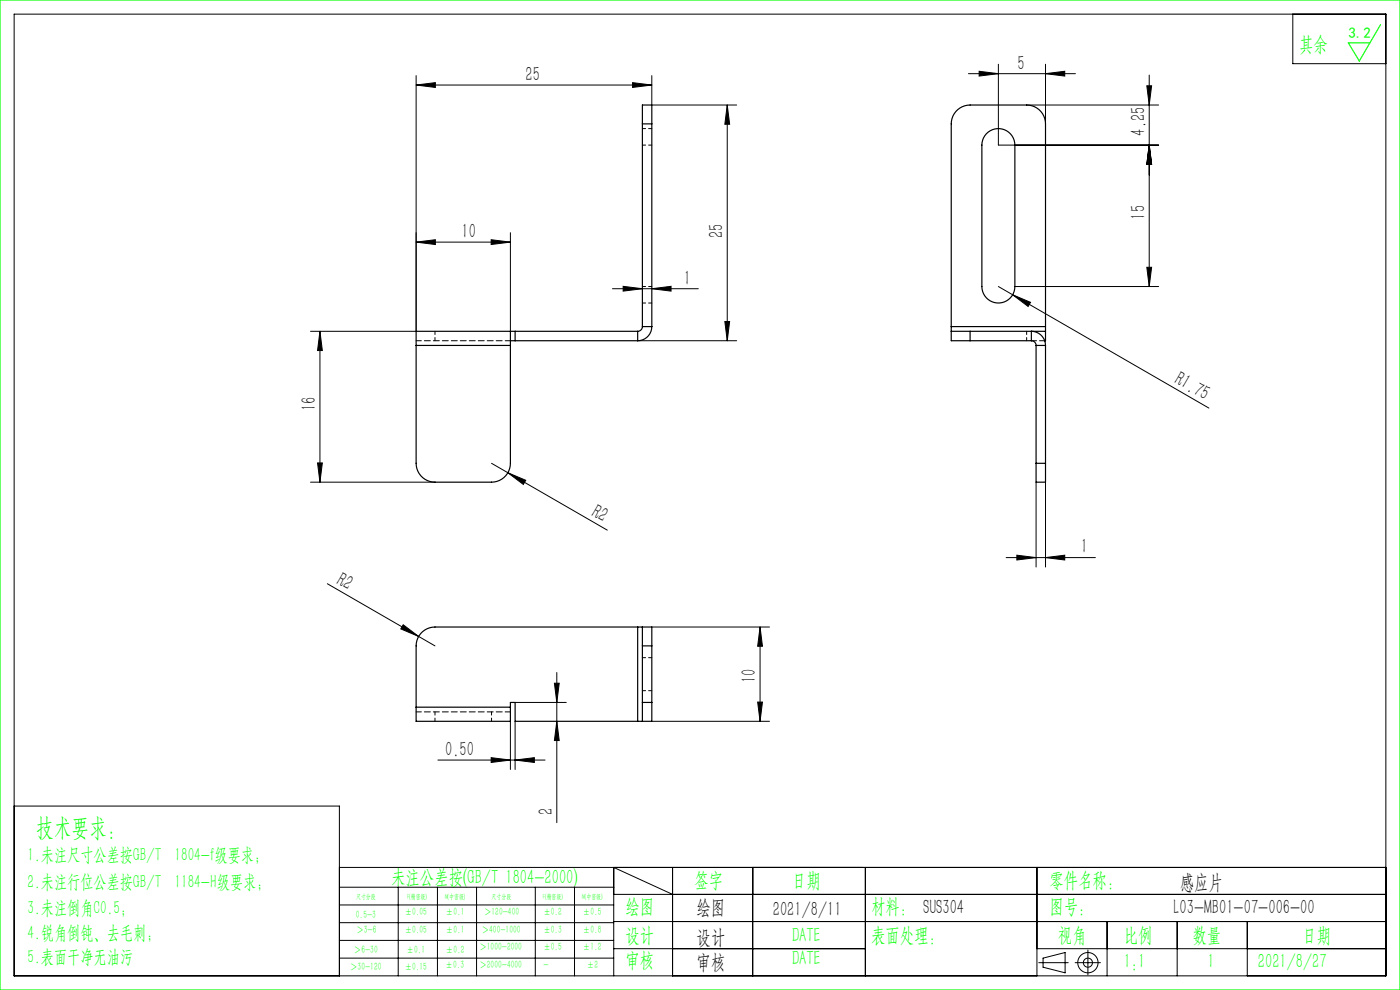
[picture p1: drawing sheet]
<svg xmlns="http://www.w3.org/2000/svg" width="297mm" height="210mm" viewBox="0 0 297 210" stroke-linecap="round" stroke-linejoin="round" font-family="sans-serif">
<g fill="none" stroke="#000" stroke-width=".21">
<path d="M3 3h291v204h-291zM88.3 18l4.1-.5v1zM88.3 16v54.3h-22.4M88.3 18h50M134.2 17.5l4.1 .5-4.1 .5zM138.3 16v6.3h18M205.4 15.6h22.7M207.7 15.1l4.1 .5-4.1 .5zM211.8 13.6v17.2h34M221.8 15.6l4.1-.5v1zM221.8 13.6v12.7M243.3 18.2h1l-.5 4.1z"/>
<path d="M243.8 15.9v44.9M274.3 3v10.5h19.7M154.3 22.3v50M154.3 22.3l.5 4.1h-1zM217.8 22.3h28M243.8 30.8l.5 4.1h-1zM88.3 51.4l4.1-.5v1zM88.3 51.4h20M104.2 50.9l4.1 .5-4.1 .5zM108.3 49.4v20.9M243.3 56.7h1l-.5 4.1zM67.9 70.3v32"/>
<path d="M67.9 70.3l.5 4.1h-1zM129.9 61.2h18.2M132.2 60.7l4.1 .5-4.1 .6zM135.3 72.3h21M138.3 61.2l4.1-.5v1.1zM153.8 68.2h1l-.5 4.1zM211.8 60.8l44.7 25.8M214.8 62.5l3.8 1.6-.5 .9zM215.3 60.8h30.5M67.4 98.2h1l-.5 4.1zM104.3 98.3l24.5 14.2M65.9 102.3h26.4"/>
<path d="M107.7 100.3l3.8 1.6-.5 .9zM213.4 118.3h19M215.7 117.8l4.1 .5-4.1 .5zM219.8 102.3v18M221.8 118.3l4.1-.5v1zM221.8 102.3v18M69.4 123.8l22.9 13.2M85.5 132.5l3.3 2.5-3.8-1.6zM138.3 133h24.9M161.2 133l.5 4.1h-1zM161.2 133v20M108.3 153v10.2"/>
<path d="M109.3 149h10.8M109.3 153v10.2M117.6 144.9h1l-.5 4.1zM118.1 142.7v31.8M118.1 153l.5 4.1h-1zM138.3 153h24.9M160.7 148.9h1l-.5 4.1zM3 171h69v36M92.9 161.2h22.7M104.2 160.7l4.1 .5-4.1 .5zM109.3 161.2l4.1-.5v1zM72 184h222"/>
<path d="M72 188.2h58.2M72 192h58.2M72 195.7h58.2M72 199.5h58.2M84.5 188.2v18.8M92.8 188.2v18.8M101.1 188.2v18.8M113.6 188.2v18.8M121.9 188.2v18.8M130.2 189.7h163.8M130.2 195.5h163.8M142.7 189.7l-12.5-5.7v23"/>
<path d="M142.7 184v23M159.7 184v23M183.6 184v23M220 184v23M234.9 195.5v11.5M249.7 195.5v11.5M264.6 195.5v11.5M72 203.2h58.2M130.2 201.2h53.4M220 201.2h74M220.4 204.2h6.2M221.3 203.2l4.7-1.1v4.3l-4.7-1.2z"/>
<path d="M228.1 204.2h5.3M230.8 201.5v5.3"/>
<circle cx="230.8" cy="204.2" r="2.15"/>
<circle cx="230.8" cy="204.2" r=".96"/>
</g>
<path d="M0 0h297v210h-297zM292.9 5.2l-4.5 7.7-2.4-3.8h4.6" fill="none" stroke="#0f0" stroke-width=".25"/>
<g fill="#000">
<path d="M214.8 62.5l3.8 1.6-.5 .9zM107.7 100.3l3.8 1.6-.5 .9zM85.5 132.5l3.3 2.5-3.8-1.6z"/>
<path d="M88.3 18l4.1-.5v1zM134.2 17.5l4.1 .5-4.1 .5zM132.2 60.7l4.1 .5-4.1 .6zM138.3 61.2l4.1-.5v1.1z"/>
<path d="M207.7 15.1l4.1 .5-4.1 .5zM221.8 15.6l4.1-.5v1z"/>
<path d="M88.3 51.4l4.1-.5v1zM104.2 50.9l4.1 .5-4.1 .5z"/>
<path d="M153.8 68.2h1l-.5 4.1zM154.3 22.3l.5 4.1h-1zM243.3 56.7h1l-.5 4.1zM243.8 30.8l.5 4.1h-1zM243.8 30.8l.5 4.1h-1zM243.3 18.2h1l-.5 4.1z"/>
<path d="M67.4 98.2h1l-.5 4.1zM67.9 70.3l.5 4.1h-1z"/>
<path d="M215.7 117.8l4.1 .5-4.1 .5zM221.8 118.3l4.1-.5v1z"/>
<path d="M161.2 133l.5 4.1h-1zM160.7 148.9h1l-.5 4.1z"/>
<path d="M117.6 144.9h1l-.5 4.1zM118.1 153l.5 4.1h-1z"/>
<path d="M104.2 160.7l4.1 .5-4.1 .5zM109.3 161.2l4.1-.5v1z"/>
</g>
<g fill="none" stroke="#000" stroke-width=".25">
<path d="M136.3 26.3v-4h2v4M136.3 26.3h2M136.3 26.3v43M138.3 26.3v43M209.2 28.4a3.5 3.5 0 0 1 3.9-.9 3.5 3.5 0 0 1 2.2 3.3v30a3.5 3.5 0 0 1-3.5 3.5 3.5 3.5 0 0 1-3.5-3.5v-30l.2-1.1zM88.3 73.3v25a4 4 0 0 0 4 4h12a4 4 0 0 0 4-4v-25M88.3 73.3h20M108.3 70.3v3M108.3 72.3h27M109.3 70.3v2M135.3 70.3h-47v3M135.3 70.3v2"/>
<path d="M136.3 69.3a1 1 0 0 1-1 1M136.3 69.3h2M138.3 69.3a3 3 0 0 1-3 3M201.8 70.3v2h4M201.8 70.3h4M201.8 69.3v1M201.8 69.3v-43a4 4 0 0 1 4-4h12a4 4 0 0 1 4 4v43M201.8 69.3h20M205.8 72.3h13M205.8 70.3h16M205.8 70.3v2M218.8 72.3v-2a3 3 0 0 1 3 3"/>
<path d="M218.8 72.3a1 1 0 0 1 1 1M219.8 73.3h2M219.8 73.3v25M221.8 69.3v1M221.8 70.3v2h-.2M221.8 73.3v25M219.8 98.3v4h2v-4M219.8 98.3h2M135.3 133h1M135.3 133h-43a4 4 0 0 0-4 4v13M135.3 133v20M136.3 133h2v4"/>
<path d="M136.3 133v4M136.3 137v12M136.3 137h2M138.3 137v12M88.3 150v3h20v-3M88.3 150h20M108.3 150v-1h1v4h26M135.3 153h1M136.3 149v4M136.3 149h2M138.3 149v4h-2"/>
</g>
<path d="M88.3 72.3h20M218.8 72.3h2.8M108.3 151h-20" fill="none" stroke="#000" stroke-width=".21" stroke-dasharray="1.3 .6" stroke-dashoffset=".2"/>
<path d="M138.3 30.8h-2M138.3 27.3h-2M92.3 72.3v-2M136.3 64.3h2M138.3 60.8h-2M217.8 72.3v-2M138.3 139.5h-2M92.3 153v-2M104.3 151v2M138.3 146.5h-2" fill="none" stroke="#000" stroke-width=".21" stroke-dasharray="1.3 .6" stroke-dashoffset=".6"/>
<text font-size="5.4" fill="#0f0" x="7.7" y="177.2">技术要求：</text>
<g font-size="4.4" fill="#0f0">
<text x="275.6" y="10.8">其余</text>
<text x="83" y="187.5">未注公差按(GB/T 1804-2000)</text>
<text x="147.3" y="188">签字</text>
<text x="168" y="188">日期</text>
<text x="222.6" y="188">零件名称：</text>
<text x="132.7" y="193.6">绘图</text>
<text x="184.8" y="193.6">材料： SUS304</text>
<text x="222.6" y="193.6">图号：</text>
<text x="132.7" y="199.8">设计</text>
<text x="168" y="199.8">DATE</text>
<text x="184.8" y="199.8">表面处理：</text>
<text x="224.4" y="199.8">视角</text>
<text x="238.4" y="199.8">比例</text>
<text x="253" y="199.8">数量</text>
<text x="276.3" y="199.8">日期</text>
<text x="132.7" y="205.1">审核</text>
<text x="168" y="204.6">DATE</text>
<text x="238.4" y="205.3">1:1</text>
<text x="256.2" y="205.3">1</text>
<text x="266.9" y="205.3">2021/8/27</text>
</g>
<g font-size="4.4">
<text x="111.5" y="17.2">25</text>
<text x="215.9" y="14.8">5</text>
<text x="242.9" y="28.8" transform="rotate(-90 242.9 28.8)">4.25</text>
<text x="242.9" y="46.6" transform="rotate(-90 242.9 46.6)">15</text>
<text x="97.9" y="50.5">10</text>
<text x="153.4" y="50.6" transform="rotate(-90 153.4 50.6)">25</text>
<text x="145.1" y="60.4">1</text>
<text x="248.9" y="81.2" transform="rotate(30 248.9 81.2)">R1.75</text>
<text x="67" y="87.3" transform="rotate(-90 67 87.3)">16</text>
<text x="125.3" y="109.4" transform="rotate(30 125.3 109.4)">R2</text>
<text x="229.3" y="117.4">1</text>
<text x="71.2" y="123.8" transform="rotate(30 71.2 123.8)">R2</text>
<text x="160.4" y="144.9" transform="rotate(-90 160.4 144.9)">10</text>
<text x="94.4" y="160.4">0.50</text>
<text x="117.3" y="173" transform="rotate(-90 117.3 173)">2</text>
<text x="250.3" y="188.6">感应片</text>
<text x="147.8" y="194">绘图</text>
<text x="163.9" y="194.3">2021/8/11</text>
<text x="249" y="194">L03-MB01-07-006-00</text>
<text x="147.8" y="200.2">设计</text>
<text x="147.8" y="205.5">审核</text>
</g>
<g font-size="4" fill="#0f0">
<text x="5.9" y="182.6">1.未注尺寸公差按GB/T 1804-f级要求；</text>
<text x="5.9" y="188.4">2.未注行位公差按GB/T 1184-H级要求；</text>
<text x="5.9" y="193.9">3.未注倒角C0.5；</text>
<text x="5.9" y="199.2">4.锐角倒钝、去毛刺；</text>
<text x="5.9" y="204.2">5.表面干净无油污</text>
</g>
<text font-size="3.2" fill="#0f0" x="286.1" y="8">3.2</text>
<g font-size="2.3" fill="#0f0">
<text x="75.5" y="194.7">0.5-3</text>
<text x="75.6" y="198">＞3-6</text>
<text x="85.9" y="194.2">±0.05</text>
<text x="85.9" y="198">±0.05</text>
<text x="94.6" y="194.2">±0.1</text>
<text x="94.6" y="198">±0.1</text>
<text x="102.2" y="198">＞400-1000</text>
<text x="102.7" y="194.2">＞120-400</text>
<text x="115.3" y="194.2">±0.2</text>
<text x="115.3" y="198">±0.3</text>
<text x="123.7" y="194.2">±0.5</text>
<text x="123.7" y="198">±0.8</text>
<text x="75.1" y="202.2">＞6-30</text>
<text x="86.3" y="202.2">±0.1</text>
<text x="94.6" y="202.2">±0.2</text>
<text x="101.7" y="201.6">＞1000-2000</text>
<text x="115.3" y="201.6">±0.5</text>
<text x="123.7" y="201.6">±1.2</text>
<text x="74.3" y="205.8">＞30-120</text>
<text x="85.9" y="205.8">±0.15</text>
<text x="94.5" y="205.4">±0.3</text>
<text x="101.7" y="205.4">＞2000-4000</text>
<text x="115.3" y="205.4">-</text>
<text x="124.5" y="205.4">±2</text>
</g>
<g font-size="1.5" fill="#0f0">
<text x="75.5" y="190.6">尺寸分段</text>
<text x="86.4" y="190.6">F(精密级)</text>
<text x="94.4" y="190.6">M(中密级)</text>
<text x="104.3" y="190.6">尺寸分段</text>
<text x="115.2" y="190.6">F(精密级)</text>
<text x="123.5" y="190.6">M(中密级)</text>
</g>
</svg>
